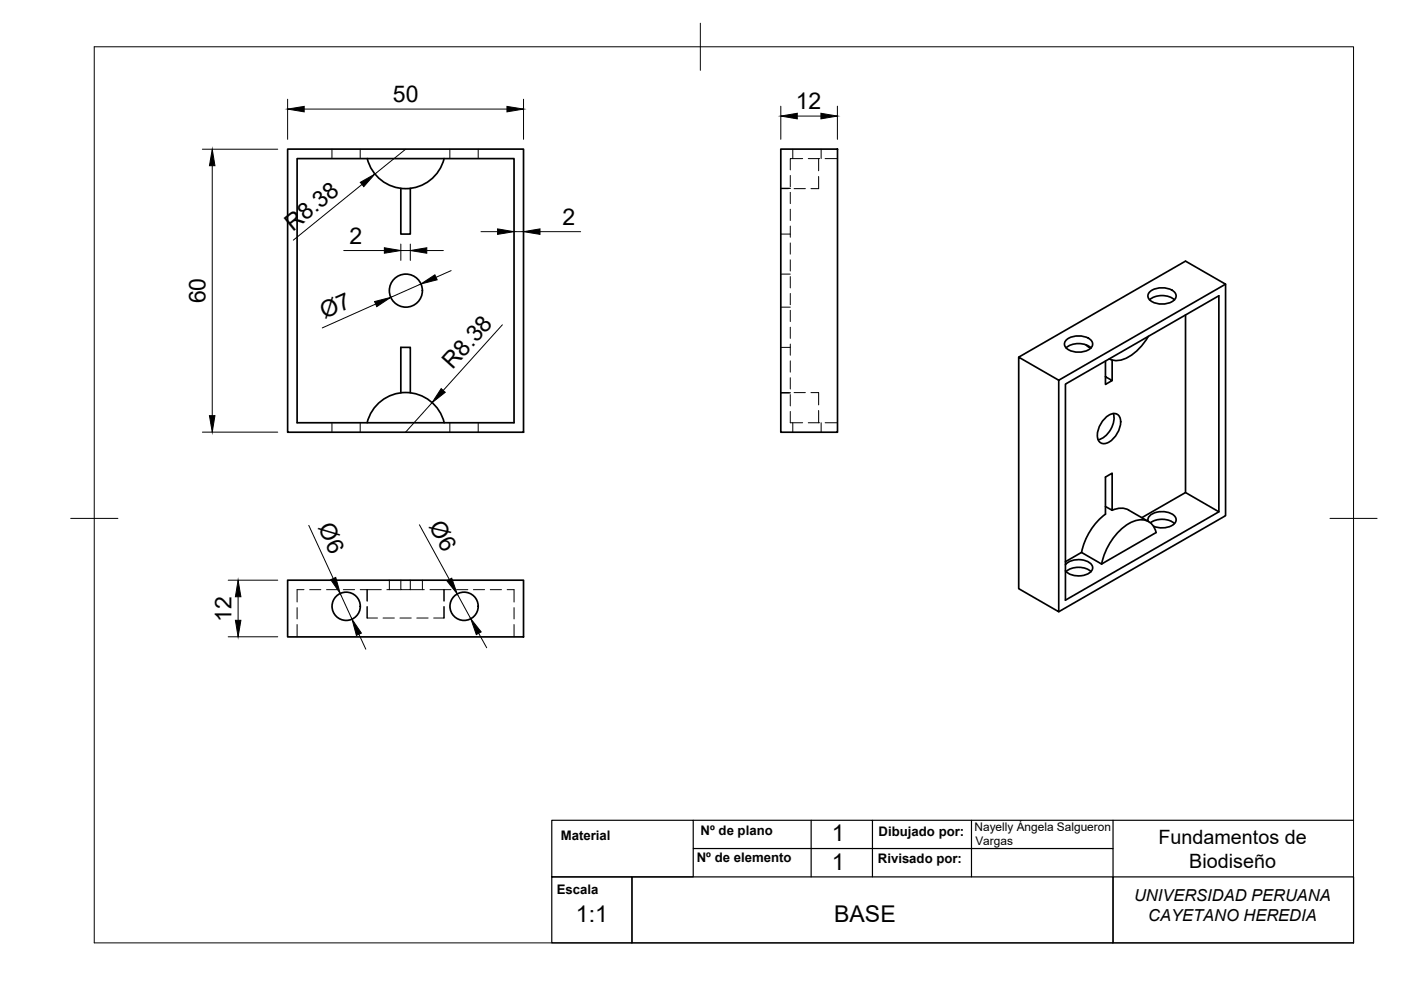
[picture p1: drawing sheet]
<svg xmlns="http://www.w3.org/2000/svg" width="297mm" height="210mm" viewBox="0 0 297 210" stroke-linecap="round" stroke-linejoin="round" font-family="sans-serif">
<!-- layer: Visible -->
<g fill="none" stroke="#000" stroke-width=".36">
<path d="M61 31.6h50v60h-50zM63 33.6h46v56h-46zM85 39.9v9.7h2v-9.7M94.2 33.6a8.4 8.4 0 0 1-8.2 6.4 8.4 8.4 0 0 1-8.1-6.4M165.5 31.6h12.1v60h-12.1zM216 75.7l8.5 4.9v49.1l-8.5-4.9zM216 75.7l35.4-20.3 8.4 4.9-35.3 20.3M226 73.8a4.3 4.3 0 0 1 5.3 0M226.1 72.1a4.3 4.3 0 0 1 5.2 0 1.22 1.22 0 0 1-.5 2.1 4.4 4.4 0 0 1-4.7-.4 1.13 1.13 0 0 1 0-1.7zM230.2 73.1l1 .7M234.4 76.6v4.9l1.4-.8-1.4-.8M235.8 76.3v4.4"/>
<path d="M243.5 71.3a10 10 0 0 1-6.2 5.1h-1.5l-.6-.3M243.7 63.6a4.3 4.3 0 0 1 5.3 0M243.8 61.9a4.3 4.3 0 0 1 5.2 0 1.22 1.22 0 0 1-.5 2.1 4.4 4.4 0 0 1-4.7-.4 1.13 1.13 0 0 1 0-1.7zM251.4 66.8v37.6l-9.3 5.4M259.8 60.3v49l-35.3 20.4M77.8 89.6a8.4 8.4 0 0 1 8.2-6.4 8.4 8.4 0 0 1 8.2 6.4M85 83.3v-9.6h2v9.6M234 88.9a2.28 2.28 0 0 1 3.1-.9 3.1 3.1 0 0 1 0 3.5 4.1 4.1 0 0 1-3.1 2.6 1.46 1.46 0 0 1-1.3-1.8 5.4 5.4 0 0 1 1.3-3.4zM236 87.7a4.9 4.9 0 0 1-3.2 5.5M225.9 119.7a4.2 4.2 0 0 1 5.5-.1 1.33 1.33 0 0 1-.9 2.1 4.2 4.2 0 0 1-4.6-.7M229.3 117.1l4.3 2.5 11.5-6.7a3.3 3.3 0 0 0-4.9-2.3 12.7 12.7 0 0 0-6.6 9M229.3 117.1l-3.4 2"/>
<path d="M234.4 107.4l1.4 .8v-7.9l-1.4 .8v7.9M234.4 109a13.7 13.7 0 0 0-5.1 8.1M235.8 108.2a3.8 3.8 0 0 1 3.5-.1l4.2 2.5M243.4 110.5a1.8 1.8 0 0 1 1.9-1.9 4 4 0 0 1 3.9 1.1 1.5 1.5 0 0 1-1.3 2l-1.7 .2-1.6-.3M243.9 110.8a4.4 4.4 0 0 1 5.1 .2M251.4 104.4l7 4.1v-45.8l-32.5 18.7v45.8l32.5-18.7M61 123h50v12h-50zM226 121.2a4.3 4.3 0 0 1 5.3 0"/>
<circle cx="86.1" cy="61.6" r="3.5"/>
<circle cx="73.4" cy="128.5" r="3"/>
<circle cx="98.4" cy="128.5" r="3"/>
</g>
<!-- layer: Hidden -->
<g fill="none" stroke="#000" stroke-width=".21">
<path d="M70.4 31.6v2M76.4 31.6v2M95.4 31.6v2M101.4 31.6v2M165.5 39.9h2.1M165.5 40h1.7M167.6 37.2v2.4M168.1 31.6v2M168.4 40h2.4M170.2 33.6h-2.6v2.4M171.4 33.6h2.4M173.6 33.6v2.6"/>
<path d="M173.6 37.4v2.6h-1.7M174.1 31.6v2M174.9 33.6h2.7M165.5 49.6h2.1M165.5 58.1h2.1M167.6 40.8v2.4M167.6 44.4v2.4M167.6 47.9v2.4M167.6 51.5v2.4M167.6 55.1v2.4M167.6 58.6v2.4M165.5 73.7h2.1"/>
<path d="M165.5 65.1h2.1M167.6 62.2v2.4M167.6 65.8v2.4M167.6 69.4v2.3M167.6 73v2.3M167.6 76.5v2.4M70.4 89.6v2M76.4 89.6v2M95.4 89.6v2M101.4 89.6v2M165.5 83.3h2.1M165.5 83.2h1.7"/>
<path d="M167.6 80.1v2.4M167.6 83.7v2.4M167.6 87.2v2.4h2.6M168.1 89.6v2M168.4 83.2h2.4M171.4 89.6h2.4M171.9 83.2h1.7v2.6M173.6 87v2.6M174.1 89.6v2M174.9 89.6h2.7M63 128.8v2.4M63 132.4v2.6"/>
<path d="M64.5 125h-1.5v2.6M65.7 125h2.3M69.2 125h2.4M72.8 125h2.4M76.4 125h1.5M77.8 128.6l.1 2.4M77.8 125v2.4M77.9 125h2.9M77.9 128.6v2.4h2.1M77.9 125v2.4M81.2 131h2.4M82 125h3"/>
<path d="M82.5 123v2M84.8 131h2.4M85 123v2h2v-2M87 125h3M88.4 131h2.4M89.6 123v2M91.2 125h2.9M91.9 131h2.2v-2.4v2.4M94.1 125h1.5M94.1 131h.1M94.1 125v2.4M96.8 125h2.4"/>
<path d="M100.4 125h2.3M103.9 125h2.4M107.5 125h1.5v2.6M109 128.8v2.4M109 132.4v2.6"/>
</g>
<!-- layer: BORDER -->
<path d="M20 9.9h267v190h-267zM148.5 4.9v10M15 109.9h10M282 109.9h10" fill="none" stroke="#000" stroke-width=".21"/>
<path d="M117 173.9h30v12h-30zM147 173.9h38v12M147 179.9h89v6M172 173.9v12M185 173.9h102M206 173.9v12M236 173.9v6M117 185.9h17v14h-17zM134 185.9h102v14h-102zM236 185.9h51v14h-51z" fill="none" stroke="#000" stroke-width=".25"/>
<!-- layer: FD_Dimensions -->
<g fill="none" stroke="#000" stroke-width=".21">
<path d="M42.9 31.6h16M45 35.1v53M61 21v8.5M64.5 23.1h43M76.8 39.1l-14.6 11.8M86 31.6l-6.5 5.3M111 21v8.5M165.5 22.5v7M169 24.6h5.1M177.5 22.5v7M72.9 53.1h8.6M85 51.7v3.5"/>
<path d="M85 53.1h2M87 51.7v3.5M90.5 53.1h3.5M95.7 57.4l-3.2 1.4M102 49.1h3.5M109 49.1h2M114.5 49.1h8.6M79.7 64.5l-11.4 5M89.2 60.2l-6.4 2.8M106.5 68.9l-12.5 13.9M42.9 91.6h16M91.6 85.4l-5.6 6.2"/>
<path d="M65.5 111.4l5.2 11.3M88.9 111.3l6.4 11.6M48.4 123h10.5M48.4 135h10.5M50.5 126.5v5M72.1 125.8l2.5 5.5M76.1 134.5l1.5 3.1M96.9 125.9l2.9 5.3M101.5 134.3l1.7 3"/>
</g>
<g fill="#000" stroke="#000" stroke-width=".21">
<path d="M45 31.6l.6 3.5h-1.2zM61 23.1l3.5-.5v1.1zM76.4 38.7l3.1-1.8-2.4 2.7zM107.5 22.6l3.5 .5-3.5 .6zM165.5 24.6l3.5-.6v1.2zM174.1 24l3.4 .6-3.4 .6zM81.5 52.5l3.5 .6-3.5 .6zM87 53.1l3.5-.6v1.2zM89.2 60.2l3-1.9 .5 1zM105.5 48.5l3.5 .6-3.5 .6zM111 49.1l3.5-.6v1.2zM79.4 63.9l3.4-.9-2.9 2z"/>
<path d="M44.4 88.1h1.2l-.6 3.5zM93.5 82.4l.9 .8-2.8 2.2zM50.5 123l.6 3.5h-1.2zM49.9 131.5h1.2l-.6 3.5zM70.1 122.9l1.1-.5 .9 3.4zM74.6 131.3l2 2.9-1 .5zM94.7 123.1l1.1-.5 1.1 3.3zM99.8 131.2l2.2 2.8-1 .5z"/>
</g>
<g font-size="4.9">
<text x="83.3" y="21.7">50</text>
<text x="168.7" y="23.2">12</text>
<text x="119.3" y="47.7">2</text>
<text x="62.1" y="49.1" transform="rotate(-39 62.1 49.1)">R8.38</text>
<text x="74.1" y="51.7">2</text>
<text x="43.5" y="64.3" transform="rotate(-90 43.5 64.3)">60</text>
<text x="68.8" y="67.6" transform="rotate(-24 68.8 67.6)">Ø7</text>
<text x="95.9" y="78.5" transform="rotate(-48 95.9 78.5)">R8.38</text>
<text x="67.4" y="111.8" transform="rotate(65 67.4 111.8)">Ø6</text>
<text x="90.8" y="111.6" transform="rotate(61 90.8 111.6)">Ø6</text>
<text x="49.1" y="131.9" transform="rotate(-90 49.1 131.9)">12</text>
<text x="176.3" y="178.4">1</text>
<text x="176.3" y="184.4">1</text>
<text x="122.1" y="195.5">1:1</text>
<text x="176.9" y="195.5">BASE</text>
</g>
<g font-size="4.2">
<text x="245.6" y="179">Fundamentos de</text>
<text x="252.1" y="184">Biodiseño</text>
</g>
<g font-size="3.5">
<text x="240.4" y="191.1">UNIVERSIDAD PERUANA</text>
<text x="243.5" y="195.3">CAYETANO HEREDIA</text>
</g>
<g font-size="2.8">
<text x="118.9" y="178.2">Material</text>
<text x="148.5" y="177.1">Nº de plano</text>
<text x="186.3" y="177.2">Dibujado por:</text>
<text x="147.7" y="182.8">Nº de elemento</text>
<text x="186.1" y="183.1">Rivisado por:</text>
<text x="118" y="189.6">Escala</text>
</g>
<g font-size="2.5">
<text x="206.6" y="176.2">Nayelly Ángela Salgueron</text>
<text x="206.8" y="179.2">Vargas</text>
</g>
</svg>
